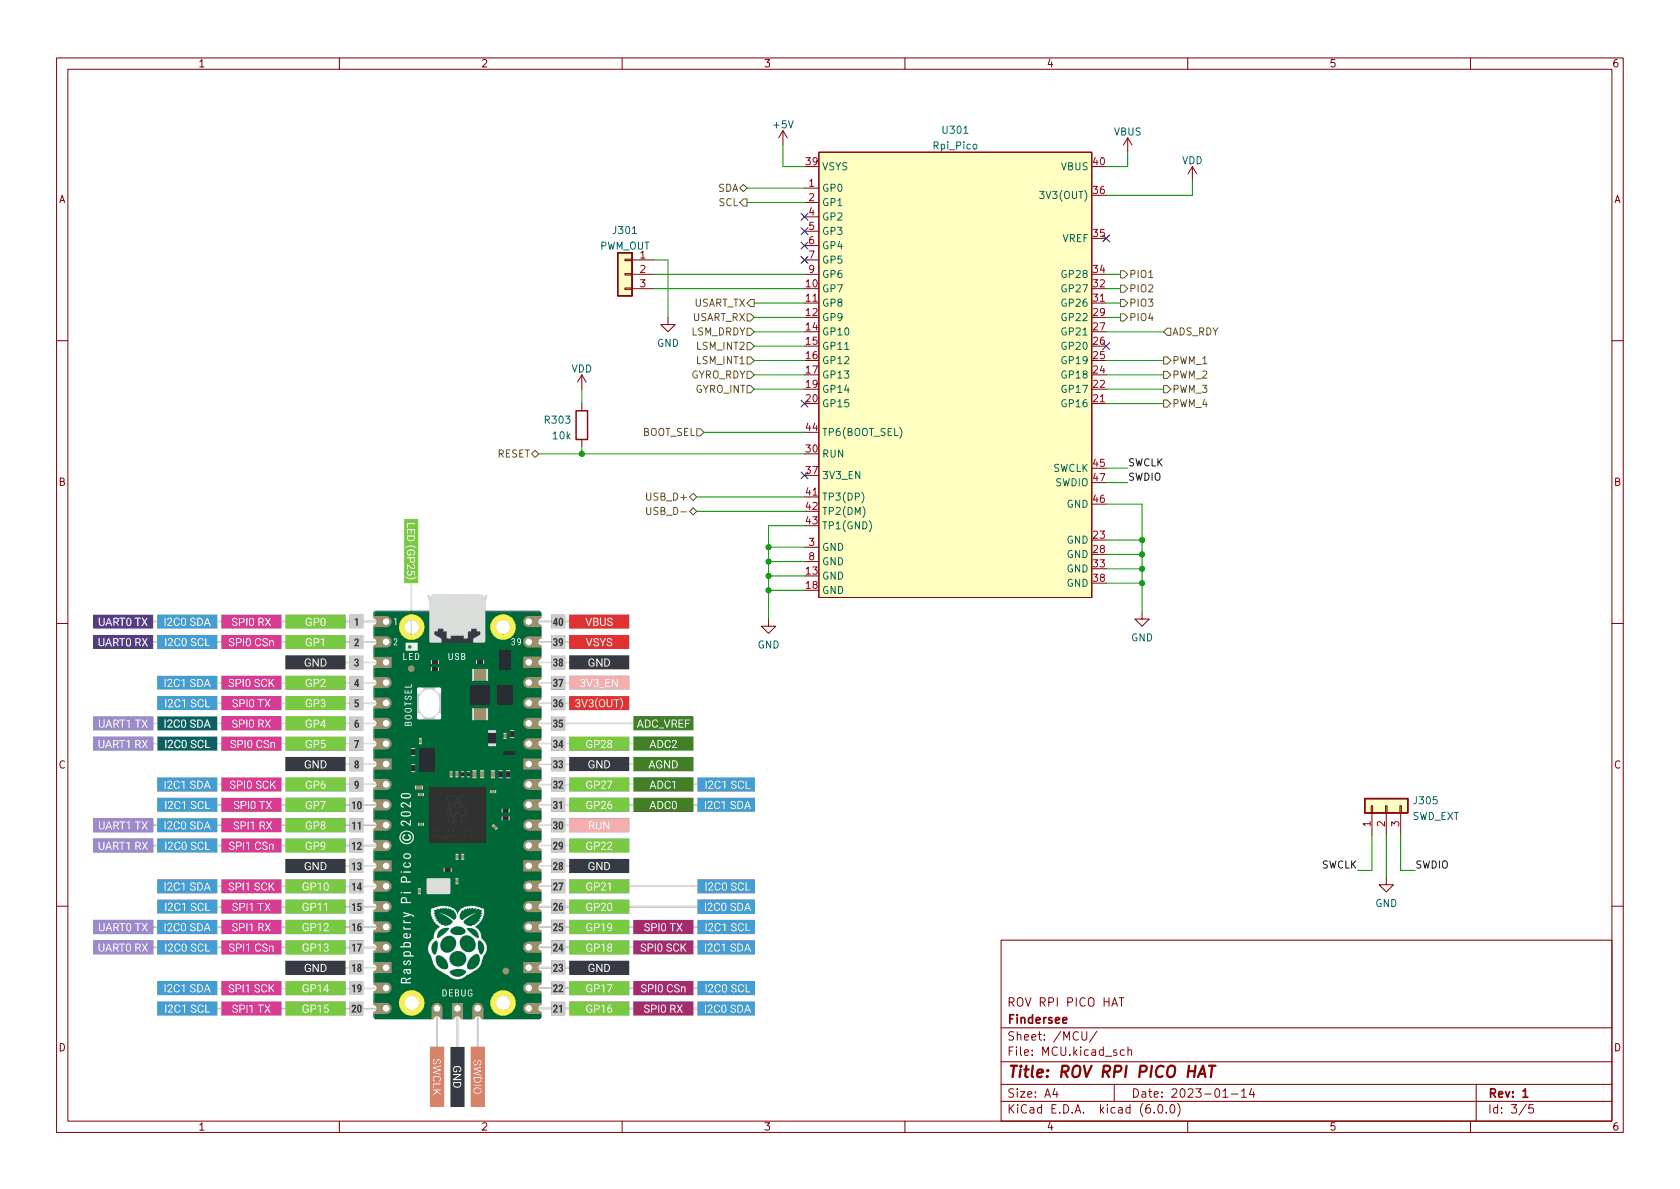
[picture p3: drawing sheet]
(kicad_sch (version 20211123) (generator eeschema)

 (paper "A4")

 (title_block
  (title "ROV RPI PICO HAT")
  (date "2023-01-14")
  (rev "1")
  (company "Findersee")
  (comment 1 "ROV RPI PICO HAT"))

 (lib_symbols
  (symbol "Connector_Generic:Conn_01x03" (pin_names (offset 1.016) hide) (in_bom yes) (on_board yes)
   (property "Reference" "J" (id 0) (at 0 5.08 0) (effects (font (size 1.27 1.27))))
   (property "Value" "Conn_01x03" (id 1) (at 0 -5.08 0) (effects (font (size 1.27 1.27))))
   (property "Footprint" "" (id 2) (at 0 0 0) (effects (font (size 1.27 1.27)) hide))
   (property "Datasheet" "~" (id 3) (at 0 0 0) (effects (font (size 1.27 1.27)) hide))
   (symbol "Conn_01x03_1_1"
    (rectangle (start -1.27 -2.413) (end 0 -2.667) (stroke (width 0.1524) (type default) (color 0 0 0 0)) (fill (type none)))
    (rectangle (start -1.27 0.127) (end 0 -0.127) (stroke (width 0.1524) (type default) (color 0 0 0 0)) (fill (type none)))
    (rectangle (start -1.27 2.667) (end 0 2.413) (stroke (width 0.1524) (type default) (color 0 0 0 0)) (fill (type none)))
    (rectangle (start -1.27 3.81) (end 1.27 -3.81) (stroke (width 0.254) (type default) (color 0 0 0 0)) (fill (type background)))
    (pin passive line (at -5.08 2.54 0) (length 3.81) (name "Pin_1" (effects (font (size 1.27 1.27)))) (number "1" (effects (font (size 1.27 1.27)))))
    (pin passive line (at -5.08 0 0) (length 3.81) (name "Pin_2" (effects (font (size 1.27 1.27)))) (number "2" (effects (font (size 1.27 1.27)))))
    (pin passive line (at -5.08 -2.54 0) (length 3.81) (name "Pin_3" (effects (font (size 1.27 1.27)))) (number "3" (effects (font (size 1.27 1.27)))))))
  (symbol "Device:R" (pin_numbers hide) (pin_names (offset 0)) (in_bom yes) (on_board yes)
   (property "Reference" "R" (id 0) (at 2.032 0 90) (effects (font (size 1.27 1.27))))
   (property "Value" "R" (id 1) (at 0 0 90) (effects (font (size 1.27 1.27))))
   (property "Footprint" "" (id 2) (at -1.778 0 90) (effects (font (size 1.27 1.27)) hide))
   (property "Datasheet" "~" (id 3) (at 0 0 0) (effects (font (size 1.27 1.27)) hide))
   (symbol "R_0_1"
    (rectangle (start -1.016 -2.54) (end 1.016 2.54) (stroke (width 0.254) (type default) (color 0 0 0 0)) (fill (type none))))
   (symbol "R_1_1"
    (pin passive line (at 0 3.81 270) (length 1.27) (name "~" (effects (font (size 1.27 1.27)))) (number "1" (effects (font (size 1.27 1.27)))))
    (pin passive line (at 0 -3.81 90) (length 1.27) (name "~" (effects (font (size 1.27 1.27)))) (number "2" (effects (font (size 1.27 1.27)))))))
  (symbol "Findersee_parts:Rpi_Pico" (in_bom yes) (on_board yes)
   (property "Reference" "U" (id 0) (at 39.37 1.27 0) (effects (font (size 1.27 1.27))))
   (property "Value" "Rpi_Pico" (id 1) (at 5.08 1.27 0) (effects (font (size 1.27 1.27))))
   (property "Footprint" "" (id 2) (at 15.24 -25.4 0) (effects (font (size 1.27 1.27)) hide))
   (property "Datasheet" "https://datasheets.raspberrypi.com/pico/pico-datasheet.pdf" (id 3) (at 35.56 7.62 0) (effects (font (size 1.27 1.27)) hide))
   (symbol "Rpi_Pico_0_1"
    (rectangle (start 0 0) (end 48.26 -78.74) (stroke (width 0.1524) (type default) (color 0 0 0 0)) (fill (type background))))
   (symbol "Rpi_Pico_1_1"
    (pin passive line (at -2.54 -6.35 0) (length 2.54) (name "GP0" (effects (font (size 1.27 1.27)))) (number "1" (effects (font (size 1.27 1.27)))))
    (pin passive line (at -2.54 -24.13 0) (length 2.54) (name "GP7" (effects (font (size 1.27 1.27)))) (number "10" (effects (font (size 1.27 1.27)))))
    (pin passive line (at -2.54 -26.67 0) (length 2.54) (name "GP8" (effects (font (size 1.27 1.27)))) (number "11" (effects (font (size 1.27 1.27)))))
    (pin passive line (at -2.54 -29.21 0) (length 2.54) (name "GP9" (effects (font (size 1.27 1.27)))) (number "12" (effects (font (size 1.27 1.27)))))
    (pin power_in line (at -2.54 -74.93 0) (length 2.54) (name "GND" (effects (font (size 1.27 1.27)))) (number "13" (effects (font (size 1.27 1.27)))))
    (pin passive line (at -2.54 -31.75 0) (length 2.54) (name "GP10" (effects (font (size 1.27 1.27)))) (number "14" (effects (font (size 1.27 1.27)))))
    (pin passive line (at -2.54 -34.29 0) (length 2.54) (name "GP11" (effects (font (size 1.27 1.27)))) (number "15" (effects (font (size 1.27 1.27)))))
    (pin passive line (at -2.54 -36.83 0) (length 2.54) (name "GP12" (effects (font (size 1.27 1.27)))) (number "16" (effects (font (size 1.27 1.27)))))
    (pin passive line (at -2.54 -39.37 0) (length 2.54) (name "GP13" (effects (font (size 1.27 1.27)))) (number "17" (effects (font (size 1.27 1.27)))))
    (pin power_in line (at -2.54 -77.47 0) (length 2.54) (name "GND" (effects (font (size 1.27 1.27)))) (number "18" (effects (font (size 1.27 1.27)))))
    (pin passive line (at -2.54 -41.91 0) (length 2.54) (name "GP14" (effects (font (size 1.27 1.27)))) (number "19" (effects (font (size 1.27 1.27)))))
    (pin passive line (at -2.54 -8.89 0) (length 2.54) (name "GP1" (effects (font (size 1.27 1.27)))) (number "2" (effects (font (size 1.27 1.27)))))
    (pin passive line (at -2.54 -44.45 0) (length 2.54) (name "GP15" (effects (font (size 1.27 1.27)))) (number "20" (effects (font (size 1.27 1.27)))))
    (pin passive line (at 50.8 -44.45 180) (length 2.54) (name "GP16" (effects (font (size 1.27 1.27)))) (number "21" (effects (font (size 1.27 1.27)))))
    (pin passive line (at 50.8 -41.91 180) (length 2.54) (name "GP17" (effects (font (size 1.27 1.27)))) (number "22" (effects (font (size 1.27 1.27)))))
    (pin power_in line (at 50.8 -68.58 180) (length 2.54) (name "GND" (effects (font (size 1.27 1.27)))) (number "23" (effects (font (size 1.27 1.27)))))
    (pin passive line (at 50.8 -39.37 180) (length 2.54) (name "GP18" (effects (font (size 1.27 1.27)))) (number "24" (effects (font (size 1.27 1.27)))))
    (pin passive line (at 50.8 -36.83 180) (length 2.54) (name "GP19" (effects (font (size 1.27 1.27)))) (number "25" (effects (font (size 1.27 1.27)))))
    (pin passive line (at 50.8 -34.29 180) (length 2.54) (name "GP20" (effects (font (size 1.27 1.27)))) (number "26" (effects (font (size 1.27 1.27)))))
    (pin passive line (at 50.8 -31.75 180) (length 2.54) (name "GP21" (effects (font (size 1.27 1.27)))) (number "27" (effects (font (size 1.27 1.27)))))
    (pin power_in line (at 50.8 -71.12 180) (length 2.54) (name "GND" (effects (font (size 1.27 1.27)))) (number "28" (effects (font (size 1.27 1.27)))))
    (pin passive line (at 50.8 -29.21 180) (length 2.54) (name "GP22" (effects (font (size 1.27 1.27)))) (number "29" (effects (font (size 1.27 1.27)))))
    (pin power_in line (at -2.54 -69.85 0) (length 2.54) (name "GND" (effects (font (size 1.27 1.27)))) (number "3" (effects (font (size 1.27 1.27)))))
    (pin input line (at -2.54 -53.34 0) (length 2.54) (name "RUN" (effects (font (size 1.27 1.27)))) (number "30" (effects (font (size 1.27 1.27)))))
    (pin passive line (at 50.8 -26.67 180) (length 2.54) (name "GP26" (effects (font (size 1.27 1.27)))) (number "31" (effects (font (size 1.27 1.27)))))
    (pin passive line (at 50.8 -24.13 180) (length 2.54) (name "GP27" (effects (font (size 1.27 1.27)))) (number "32" (effects (font (size 1.27 1.27)))))
    (pin power_in line (at 50.8 -73.66 180) (length 2.54) (name "GND" (effects (font (size 1.27 1.27)))) (number "33" (effects (font (size 1.27 1.27)))))
    (pin passive line (at 50.8 -21.59 180) (length 2.54) (name "GP28" (effects (font (size 1.27 1.27)))) (number "34" (effects (font (size 1.27 1.27)))))
    (pin passive line (at 50.8 -15.24 180) (length 2.54) (name "VREF" (effects (font (size 1.27 1.27)))) (number "35" (effects (font (size 1.27 1.27)))))
    (pin power_out line (at 50.8 -7.62 180) (length 2.54) (name "3V3(OUT)" (effects (font (size 1.27 1.27)))) (number "36" (effects (font (size 1.27 1.27)))))
    (pin input line (at -2.54 -57.15 0) (length 2.54) (name "3V3_EN" (effects (font (size 1.27 1.27)))) (number "37" (effects (font (size 1.27 1.27)))))
    (pin power_in line (at 50.8 -76.2 180) (length 2.54) (name "GND" (effects (font (size 1.27 1.27)))) (number "38" (effects (font (size 1.27 1.27)))))
    (pin passive line (at -2.54 -2.54 0) (length 2.54) (name "VSYS" (effects (font (size 1.27 1.27)))) (number "39" (effects (font (size 1.27 1.27)))))
    (pin passive line (at -2.54 -11.43 0) (length 2.54) (name "GP2" (effects (font (size 1.27 1.27)))) (number "4" (effects (font (size 1.27 1.27)))))
    (pin passive line (at 50.8 -2.54 180) (length 2.54) (name "VBUS" (effects (font (size 1.27 1.27)))) (number "40" (effects (font (size 1.27 1.27)))))
    (pin passive line (at -2.54 -60.96 0) (length 2.54) (name "TP3(DP)" (effects (font (size 1.27 1.27)))) (number "41" (effects (font (size 1.27 1.27)))))
    (pin passive line (at -2.54 -63.5 0) (length 2.54) (name "TP2(DM)" (effects (font (size 1.27 1.27)))) (number "42" (effects (font (size 1.27 1.27)))))
    (pin power_in line (at -2.54 -66.04 0) (length 2.54) (name "TP1(GND)" (effects (font (size 1.27 1.27)))) (number "43" (effects (font (size 1.27 1.27)))))
    (pin passive line (at -2.54 -49.53 0) (length 2.54) (name "TP6(BOOT_SEL)" (effects (font (size 1.27 1.27)))) (number "44" (effects (font (size 1.27 1.27)))))
    (pin input line (at 50.8 -55.88 180) (length 2.54) (name "SWCLK" (effects (font (size 1.27 1.27)))) (number "45" (effects (font (size 1.27 1.27)))))
    (pin passive line (at 50.8 -62.23 180) (length 2.54) (name "GND" (effects (font (size 1.27 1.27)))) (number "46" (effects (font (size 1.27 1.27)))))
    (pin bidirectional line (at 50.8 -58.42 180) (length 2.54) (name "SWDIO" (effects (font (size 1.27 1.27)))) (number "47" (effects (font (size 1.27 1.27)))))
    (pin passive line (at -2.54 -13.97 0) (length 2.54) (name "GP3" (effects (font (size 1.27 1.27)))) (number "5" (effects (font (size 1.27 1.27)))))
    (pin passive line (at -2.54 -16.51 0) (length 2.54) (name "GP4" (effects (font (size 1.27 1.27)))) (number "6" (effects (font (size 1.27 1.27)))))
    (pin passive line (at -2.54 -19.05 0) (length 2.54) (name "GP5" (effects (font (size 1.27 1.27)))) (number "7" (effects (font (size 1.27 1.27)))))
    (pin power_in line (at -2.54 -72.39 0) (length 2.54) (name "GND" (effects (font (size 1.27 1.27)))) (number "8" (effects (font (size 1.27 1.27)))))
    (pin passive line (at -2.54 -21.59 0) (length 2.54) (name "GP6" (effects (font (size 1.27 1.27)))) (number "9" (effects (font (size 1.27 1.27)))))))
  (symbol "power:+5V" (power) (pin_names (offset 0)) (in_bom yes) (on_board yes)
   (property "Reference" "#PWR" (id 0) (at 0 -3.81 0) (effects (font (size 1.27 1.27)) hide))
   (property "Value" "+5V" (id 1) (at 0 3.556 0) (effects (font (size 1.27 1.27))))
   (property "Footprint" "" (id 2) (at 0 0 0) (effects (font (size 1.27 1.27)) hide))
   (property "Datasheet" "" (id 3) (at 0 0 0) (effects (font (size 1.27 1.27)) hide))
   (symbol "+5V_0_1"
    (polyline (pts (xy -0.762 1.27) (xy 0 2.54)) (stroke (width 0) (type default) (color 0 0 0 0)) (fill (type none)))
    (polyline (pts (xy 0 0) (xy 0 2.54)) (stroke (width 0) (type default) (color 0 0 0 0)) (fill (type none)))
    (polyline (pts (xy 0 2.54) (xy 0.762 1.27)) (stroke (width 0) (type default) (color 0 0 0 0)) (fill (type none))))
   (symbol "+5V_1_1"
    (pin power_in line (at 0 0 90) (length 0) hide (name "+5V" (effects (font (size 1.27 1.27)))) (number "1" (effects (font (size 1.27 1.27)))))))
  (symbol "power:GND" (power) (pin_names (offset 0)) (in_bom yes) (on_board yes)
   (property "Reference" "#PWR" (id 0) (at 0 -6.35 0) (effects (font (size 1.27 1.27)) hide))
   (property "Value" "GND" (id 1) (at 0 -3.81 0) (effects (font (size 1.27 1.27))))
   (property "Footprint" "" (id 2) (at 0 0 0) (effects (font (size 1.27 1.27)) hide))
   (property "Datasheet" "" (id 3) (at 0 0 0) (effects (font (size 1.27 1.27)) hide))
   (symbol "GND_0_1"
    (polyline (pts (xy 0 0) (xy 0 -1.27) (xy 1.27 -1.27) (xy 0 -2.54) (xy -1.27 -1.27) (xy 0 -1.27)) (stroke (width 0) (type default) (color 0 0 0 0)) (fill (type none))))
   (symbol "GND_1_1"
    (pin power_in line (at 0 0 270) (length 0) hide (name "GND" (effects (font (size 1.27 1.27)))) (number "1" (effects (font (size 1.27 1.27)))))))
  (symbol "power:VBUS" (power) (pin_names (offset 0)) (in_bom yes) (on_board yes)
   (property "Reference" "#PWR" (id 0) (at 0 -3.81 0) (effects (font (size 1.27 1.27)) hide))
   (property "Value" "VBUS" (id 1) (at 0 3.81 0) (effects (font (size 1.27 1.27))))
   (property "Footprint" "" (id 2) (at 0 0 0) (effects (font (size 1.27 1.27)) hide))
   (property "Datasheet" "" (id 3) (at 0 0 0) (effects (font (size 1.27 1.27)) hide))
   (symbol "VBUS_0_1"
    (polyline (pts (xy -0.762 1.27) (xy 0 2.54)) (stroke (width 0) (type default) (color 0 0 0 0)) (fill (type none)))
    (polyline (pts (xy 0 0) (xy 0 2.54)) (stroke (width 0) (type default) (color 0 0 0 0)) (fill (type none)))
    (polyline (pts (xy 0 2.54) (xy 0.762 1.27)) (stroke (width 0) (type default) (color 0 0 0 0)) (fill (type none))))
   (symbol "VBUS_1_1"
    (pin power_in line (at 0 0 90) (length 0) hide (name "VBUS" (effects (font (size 1.27 1.27)))) (number "1" (effects (font (size 1.27 1.27)))))))
  (symbol "power:VDD" (power) (pin_names (offset 0)) (in_bom yes) (on_board yes)
   (property "Reference" "#PWR" (id 0) (at 0 -3.81 0) (effects (font (size 1.27 1.27)) hide))
   (property "Value" "VDD" (id 1) (at 0 3.81 0) (effects (font (size 1.27 1.27))))
   (property "Footprint" "" (id 2) (at 0 0 0) (effects (font (size 1.27 1.27)) hide))
   (property "Datasheet" "" (id 3) (at 0 0 0) (effects (font (size 1.27 1.27)) hide))
   (symbol "VDD_0_1"
    (polyline (pts (xy -0.762 1.27) (xy 0 2.54)) (stroke (width 0) (type default) (color 0 0 0 0)) (fill (type none)))
    (polyline (pts (xy 0 0) (xy 0 2.54)) (stroke (width 0) (type default) (color 0 0 0 0)) (fill (type none)))
    (polyline (pts (xy 0 2.54) (xy 0.762 1.27)) (stroke (width 0) (type default) (color 0 0 0 0)) (fill (type none))))
   (symbol "VDD_1_1"
    (pin power_in line (at 0 0 90) (length 0) hide (name "VDD" (effects (font (size 1.27 1.27)))) (number "1" (effects (font (size 1.27 1.27))))))))

 (junction (at 135.89 99.06) (diameter 0) (color 0 0 0 0))
 (junction (at 201.93 97.79) (diameter 0) (color 0 0 0 0))
 (junction (at 135.89 101.6) (diameter 0) (color 0 0 0 0))
 (junction (at 135.89 104.14) (diameter 0) (color 0 0 0 0))
 (junction (at 201.93 100.33) (diameter 0) (color 0 0 0 0))
 (junction (at 201.93 95.25) (diameter 0) (color 0 0 0 0))
 (junction (at 102.87 80.01) (diameter 0) (color 0 0 0 0))
 (junction (at 135.89 96.52) (diameter 0) (color 0 0 0 0))
 (junction (at 201.93 102.87) (diameter 0) (color 0 0 0 0))

 (no_connect (at 142.24 71.12))
 (no_connect (at 195.58 60.96))
 (no_connect (at 195.58 41.91))
 (no_connect (at 142.24 83.82))
 (no_connect (at 142.24 43.18))
 (no_connect (at 142.24 45.72))
 (no_connect (at 142.24 40.64))
 (no_connect (at 142.24 38.1))

 (wire (pts (xy 102.87 68.58) (xy 102.87 71.12)) (stroke (width 0) (type default) (color 0 0 0 0)))
 (wire (pts (xy 133.35 68.58) (xy 142.24 68.58)) (stroke (width 0) (type default) (color 0 0 0 0)))
 (wire (pts (xy 201.93 100.33) (xy 201.93 102.87)) (stroke (width 0) (type default) (color 0 0 0 0)))
 (wire (pts (xy 210.82 31.75) (xy 210.82 34.29)) (stroke (width 0) (type default) (color 0 0 0 0)))
 (wire (pts (xy 195.58 85.09) (xy 199.39 85.09)) (stroke (width 0) (type default) (color 0 0 0 0)))
 (wire (pts (xy 95.25 80.01) (xy 102.87 80.01)) (stroke (width 0) (type default) (color 0 0 0 0)))
 (wire (pts (xy 135.89 101.6) (xy 135.89 104.14)) (stroke (width 0) (type default) (color 0 0 0 0)))
 (wire (pts (xy 135.89 104.14) (xy 142.24 104.14)) (stroke (width 0) (type default) (color 0 0 0 0)))
 (wire (pts (xy 240.03 153.67) (xy 242.57 153.67)) (stroke (width 0) (type default) (color 0 0 0 0)))
 (wire (pts (xy 138.43 29.21) (xy 138.43 25.4)) (stroke (width 0) (type default) (color 0 0 0 0)))
 (wire (pts (xy 201.93 88.9) (xy 201.93 95.25)) (stroke (width 0) (type default) (color 0 0 0 0)))
 (wire (pts (xy 135.89 101.6) (xy 142.24 101.6)) (stroke (width 0) (type default) (color 0 0 0 0)))
 (wire (pts (xy 135.89 99.06) (xy 135.89 101.6)) (stroke (width 0) (type default) (color 0 0 0 0)))
 (wire (pts (xy 201.93 102.87) (xy 201.93 107.95)) (stroke (width 0) (type default) (color 0 0 0 0)))
 (wire (pts (xy 195.58 55.88) (xy 198.12 55.88)) (stroke (width 0) (type default) (color 0 0 0 0)))
 (wire (pts (xy 135.89 96.52) (xy 135.89 99.06)) (stroke (width 0) (type default) (color 0 0 0 0)))
 (wire (pts (xy 135.89 104.14) (xy 135.89 109.22)) (stroke (width 0) (type default) (color 0 0 0 0)))
 (wire (pts (xy 201.93 97.79) (xy 201.93 100.33)) (stroke (width 0) (type default) (color 0 0 0 0)))
 (wire (pts (xy 195.58 100.33) (xy 201.93 100.33)) (stroke (width 0) (type default) (color 0 0 0 0)))
 (wire (pts (xy 132.08 35.56) (xy 142.24 35.56)) (stroke (width 0) (type default) (color 0 0 0 0)))
 (wire (pts (xy 123.19 87.63) (xy 142.24 87.63)) (stroke (width 0) (type default) (color 0 0 0 0)))
 (wire (pts (xy 133.35 66.04) (xy 142.24 66.04)) (stroke (width 0) (type default) (color 0 0 0 0)))
 (wire (pts (xy 199.39 29.21) (xy 199.39 26.67)) (stroke (width 0) (type default) (color 0 0 0 0)))
 (wire (pts (xy 133.35 63.5) (xy 142.24 63.5)) (stroke (width 0) (type default) (color 0 0 0 0)))
 (wire (pts (xy 250.19 153.67) (xy 247.65 153.67)) (stroke (width 0) (type default) (color 0 0 0 0)))
 (wire (pts (xy 195.58 95.25) (xy 201.93 95.25)) (stroke (width 0) (type default) (color 0 0 0 0)))
 (wire (pts (xy 195.58 97.79) (xy 201.93 97.79)) (stroke (width 0) (type default) (color 0 0 0 0)))
 (wire (pts (xy 195.58 50.8) (xy 198.12 50.8)) (stroke (width 0) (type default) (color 0 0 0 0)))
 (wire (pts (xy 135.89 99.06) (xy 142.24 99.06)) (stroke (width 0) (type default) (color 0 0 0 0)))
 (wire (pts (xy 242.57 153.67) (xy 242.57 147.32)) (stroke (width 0) (type default) (color 0 0 0 0)))
 (wire (pts (xy 247.65 153.67) (xy 247.65 147.32)) (stroke (width 0) (type default) (color 0 0 0 0)))
 (wire (pts (xy 133.35 55.88) (xy 142.24 55.88)) (stroke (width 0) (type default) (color 0 0 0 0)))
 (wire (pts (xy 195.58 102.87) (xy 201.93 102.87)) (stroke (width 0) (type default) (color 0 0 0 0)))
 (wire (pts (xy 195.58 34.29) (xy 210.82 34.29)) (stroke (width 0) (type default) (color 0 0 0 0)))
 (wire (pts (xy 205.74 68.58) (xy 195.58 68.58)) (stroke (width 0) (type default) (color 0 0 0 0)))
 (wire (pts (xy 142.24 29.21) (xy 138.43 29.21)) (stroke (width 0) (type default) (color 0 0 0 0)))
 (wire (pts (xy 115.57 48.26) (xy 142.24 48.26)) (stroke (width 0) (type default) (color 0 0 0 0)))
 (wire (pts (xy 205.74 66.04) (xy 195.58 66.04)) (stroke (width 0) (type default) (color 0 0 0 0)))
 (wire (pts (xy 195.58 29.21) (xy 199.39 29.21)) (stroke (width 0) (type default) (color 0 0 0 0)))
 (wire (pts (xy 195.58 48.26) (xy 198.12 48.26)) (stroke (width 0) (type default) (color 0 0 0 0)))
 (wire (pts (xy 124.46 76.2) (xy 142.24 76.2)) (stroke (width 0) (type default) (color 0 0 0 0)))
 (wire (pts (xy 133.35 60.96) (xy 142.24 60.96)) (stroke (width 0) (type default) (color 0 0 0 0)))
 (wire (pts (xy 135.89 92.71) (xy 135.89 96.52)) (stroke (width 0) (type default) (color 0 0 0 0)))
 (wire (pts (xy 195.58 53.34) (xy 198.12 53.34)) (stroke (width 0) (type default) (color 0 0 0 0)))
 (wire (pts (xy 115.57 45.72) (xy 118.11 45.72)) (stroke (width 0) (type default) (color 0 0 0 0)))
 (wire (pts (xy 123.19 90.17) (xy 142.24 90.17)) (stroke (width 0) (type default) (color 0 0 0 0)))
 (wire (pts (xy 142.24 80.01) (xy 102.87 80.01)) (stroke (width 0) (type default) (color 0 0 0 0)))
 (wire (pts (xy 195.58 88.9) (xy 201.93 88.9)) (stroke (width 0) (type default) (color 0 0 0 0)))
 (wire (pts (xy 135.89 96.52) (xy 142.24 96.52)) (stroke (width 0) (type default) (color 0 0 0 0)))
 (wire (pts (xy 201.93 95.25) (xy 201.93 97.79)) (stroke (width 0) (type default) (color 0 0 0 0)))
 (wire (pts (xy 205.74 71.12) (xy 195.58 71.12)) (stroke (width 0) (type default) (color 0 0 0 0)))
 (wire (pts (xy 115.57 50.8) (xy 142.24 50.8)) (stroke (width 0) (type default) (color 0 0 0 0)))
 (wire (pts (xy 102.87 78.74) (xy 102.87 80.01)) (stroke (width 0) (type default) (color 0 0 0 0)))
 (wire (pts (xy 195.58 82.55) (xy 199.39 82.55)) (stroke (width 0) (type default) (color 0 0 0 0)))
 (wire (pts (xy 142.24 92.71) (xy 135.89 92.71)) (stroke (width 0) (type default) (color 0 0 0 0)))
 (wire (pts (xy 195.58 58.42) (xy 205.74 58.42)) (stroke (width 0) (type default) (color 0 0 0 0)))
 (wire (pts (xy 118.11 45.72) (xy 118.11 55.88)) (stroke (width 0) (type default) (color 0 0 0 0)))
 (wire (pts (xy 205.74 63.5) (xy 195.58 63.5)) (stroke (width 0) (type default) (color 0 0 0 0)))
 (wire (pts (xy 133.35 58.42) (xy 142.24 58.42)) (stroke (width 0) (type default) (color 0 0 0 0)))
 (wire (pts (xy 132.08 33.02) (xy 142.24 33.02)) (stroke (width 0) (type default) (color 0 0 0 0)))
 (wire (pts (xy 133.35 53.34) (xy 142.24 53.34)) (stroke (width 0) (type default) (color 0 0 0 0)))
 (wire (pts (xy 245.11 147.32) (xy 245.11 154.94)) (stroke (width 0) (type default) (color 0 0 0 0)))

 (image (at 74.93 143.51) (scale 0.363343)
  (data))

 (label "SWDIO" (at 199.39 85.09 0) (effects (font (size 1.27 1.27)) (justify left bottom)))
 (label "SWDIO" (at 250.19 153.67 0) (effects (font (size 1.27 1.27)) (justify left bottom)))
 (label "SWCLK" (at 199.39 82.55 0) (effects (font (size 1.27 1.27)) (justify left bottom)))
 (label "SWCLK" (at 240.03 153.67 180) (effects (font (size 1.27 1.27)) (justify right bottom)))

 (hierarchical_label "PIO4" (shape output) (at 198.12 55.88 0) (effects (font (size 1.27 1.27)) (justify left)))
 (hierarchical_label "GYRO_RDY" (shape input) (at 133.35 66.04 180) (effects (font (size 1.27 1.27)) (justify right)))
 (hierarchical_label "GYRO_INT" (shape input) (at 133.35 68.58 180) (effects (font (size 1.27 1.27)) (justify right)))
 (hierarchical_label "LSM_DRDY" (shape input) (at 133.35 58.42 180) (effects (font (size 1.27 1.27)) (justify right)))
 (hierarchical_label "SCL" (shape output) (at 132.08 35.56 180) (effects (font (size 1.27 1.27)) (justify right)))
 (hierarchical_label "PIO3" (shape output) (at 198.12 53.34 0) (effects (font (size 1.27 1.27)) (justify left)))
 (hierarchical_label "PWM_3" (shape output) (at 205.74 68.58 0) (effects (font (size 1.27 1.27)) (justify left)))
 (hierarchical_label "SDA" (shape bidirectional) (at 132.08 33.02 180) (effects (font (size 1.27 1.27)) (justify right)))
 (hierarchical_label "ADS_RDY" (shape input) (at 205.74 58.42 0) (effects (font (size 1.27 1.27)) (justify left)))
 (hierarchical_label "PWM_1" (shape output) (at 205.74 63.5 0) (effects (font (size 1.27 1.27)) (justify left)))
 (hierarchical_label "PWM_2" (shape output) (at 205.74 66.04 0) (effects (font (size 1.27 1.27)) (justify left)))
 (hierarchical_label "USB_D-" (shape bidirectional) (at 123.19 90.17 180) (effects (font (size 1.27 1.27)) (justify right)))
 (hierarchical_label "USART_RX" (shape input) (at 133.35 55.88 180) (effects (font (size 1.27 1.27)) (justify right)))
 (hierarchical_label "USB_D+" (shape bidirectional) (at 123.19 87.63 180) (effects (font (size 1.27 1.27)) (justify right)))
 (hierarchical_label "RESET" (shape bidirectional) (at 95.25 80.01 180) (effects (font (size 1.27 1.27)) (justify right)))
 (hierarchical_label "BOOT_SEL" (shape input) (at 124.46 76.2 180) (effects (font (size 1.27 1.27)) (justify right)))
 (hierarchical_label "PIO1" (shape output) (at 198.12 48.26 0) (effects (font (size 1.27 1.27)) (justify left)))
 (hierarchical_label "USART_TX" (shape output) (at 133.35 53.34 180) (effects (font (size 1.27 1.27)) (justify right)))
 (hierarchical_label "LSM_INT1" (shape input) (at 133.35 63.5 180) (effects (font (size 1.27 1.27)) (justify right)))
 (hierarchical_label "LSM_INT2" (shape input) (at 133.35 60.96 180) (effects (font (size 1.27 1.27)) (justify right)))
 (hierarchical_label "PWM_4" (shape output) (at 205.74 71.12 0) (effects (font (size 1.27 1.27)) (justify left)))
 (hierarchical_label "PIO2" (shape output) (at 198.12 50.8 0) (effects (font (size 1.27 1.27)) (justify left)))

 (symbol (lib_id "Findersee_parts:Rpi_Pico") (at 144.78 26.67 0) (unit 1) (in_bom yes) (on_board yes) (fields_autoplaced)
  (property "Reference" "U301" (id 0) (at 168.91 22.7543 0))
  (property "Value" "Rpi_Pico" (id 1) (at 168.91 25.5294 0))
  (property "Footprint" "Findersee_parts:RP_PICO" (id 2) (at 160.02 52.07 0) (effects (font (size 1.27 1.27)) hide))
  (property "Datasheet" "https://datasheets.raspberrypi.com/pico/pico-datasheet.pdf" (id 3) (at 160.02 52.07 0) (effects (font (size 1.27 1.27)) hide)) (pin "1") (pin "10") (pin "11") (pin "12") (pin "13") (pin "14") (pin "15") (pin "16") (pin "17") (pin "18") (pin "19") (pin "2") (pin "20") (pin "21") (pin "22") (pin "23") (pin "24") (pin "25") (pin "26") (pin "27") (pin "28") (pin "29") (pin "3") (pin "30") (pin "31") (pin "32") (pin "33") (pin "34") (pin "35") (pin "36") (pin "37") (pin "38") (pin "39") (pin "4") (pin "40") (pin "41") (pin "42") (pin "43") (pin "44") (pin "45") (pin "46") (pin "47") (pin "5") (pin "6") (pin "7") (pin "8") (pin "9"))

 (symbol (lib_id "Device:R") (at 102.87 74.93 0) (mirror y) (unit 1) (in_bom yes) (on_board yes) (fields_autoplaced)
  (property "Reference" "R303" (id 0) (at 101.092 74.0215 0) (effects (font (size 1.27 1.27)) (justify left)))
  (property "Value" "10k" (id 1) (at 101.092 76.7966 0) (effects (font (size 1.27 1.27)) (justify left)))
  (property "Footprint" "Resistor_SMD:R_0603_1608Metric" (id 2) (at 104.648 74.93 90) (effects (font (size 1.27 1.27)) hide))
  (property "Datasheet" "~" (id 3) (at 102.87 74.93 0) (effects (font (size 1.27 1.27)) hide)) (pin "1") (pin "2"))

 (symbol (lib_id "power:GND") (at 118.11 55.88 0) (unit 1) (in_bom yes) (on_board yes) (fields_autoplaced)
  (property "Reference" "#PWR0301" (id 0) (at 118.11 62.23 0) (effects (font (size 1.27 1.27)) hide))
  (property "Value" "GND" (id 1) (at 118.11 60.4425 0))
  (property "Footprint" "" (id 2) (at 118.11 55.88 0) (effects (font (size 1.27 1.27)) hide))
  (property "Datasheet" "" (id 3) (at 118.11 55.88 0) (effects (font (size 1.27 1.27)) hide)) (pin "1"))

 (symbol (lib_id "power:GND") (at 135.89 109.22 0) (unit 1) (in_bom yes) (on_board yes) (fields_autoplaced)
  (property "Reference" "#PWR0126" (id 0) (at 135.89 115.57 0) (effects (font (size 1.27 1.27)) hide))
  (property "Value" "GND" (id 1) (at 135.89 113.7825 0))
  (property "Footprint" "" (id 2) (at 135.89 109.22 0) (effects (font (size 1.27 1.27)) hide))
  (property "Datasheet" "" (id 3) (at 135.89 109.22 0) (effects (font (size 1.27 1.27)) hide)) (pin "1"))

 (symbol (lib_id "power:+5V") (at 138.43 25.4 0) (unit 1) (in_bom yes) (on_board yes) (fields_autoplaced)
  (property "Reference" "#PWR0304" (id 0) (at 138.43 29.21 0) (effects (font (size 1.27 1.27)) hide))
  (property "Value" "+5V" (id 1) (at 138.43 21.7955 0))
  (property "Footprint" "" (id 2) (at 138.43 25.4 0) (effects (font (size 1.27 1.27)) hide))
  (property "Datasheet" "" (id 3) (at 138.43 25.4 0) (effects (font (size 1.27 1.27)) hide)) (pin "1"))

 (symbol (lib_id "Connector_Generic:Conn_01x03") (at 245.11 142.24 90) (unit 1) (in_bom yes) (on_board yes) (fields_autoplaced)
  (property "Reference" "J305" (id 0) (at 249.682 141.3315 90) (effects (font (size 1.27 1.27)) (justify right)))
  (property "Value" "SWD_EXT" (id 1) (at 249.682 144.1066 90) (effects (font (size 1.27 1.27)) (justify right)))
  (property "Footprint" "Connector_PinHeader_2.54mm:PinHeader_1x03_P2.54mm_Vertical" (id 2) (at 245.11 142.24 0) (effects (font (size 1.27 1.27)) hide))
  (property "Datasheet" "~" (id 3) (at 245.11 142.24 0) (effects (font (size 1.27 1.27)) hide)) (pin "1") (pin "2") (pin "3"))

 (symbol (lib_id "power:VBUS") (at 199.39 26.67 0) (unit 1) (in_bom yes) (on_board yes) (fields_autoplaced)
  (property "Reference" "#PWR0128" (id 0) (at 199.39 30.48 0) (effects (font (size 1.27 1.27)) hide))
  (property "Value" "VBUS" (id 1) (at 199.39 23.0655 0))
  (property "Footprint" "" (id 2) (at 199.39 26.67 0) (effects (font (size 1.27 1.27)) hide))
  (property "Datasheet" "" (id 3) (at 199.39 26.67 0) (effects (font (size 1.27 1.27)) hide)) (pin "1"))

 (symbol (lib_id "Connector_Generic:Conn_01x03") (at 110.49 48.26 0) (mirror y) (unit 1) (in_bom yes) (on_board yes) (fields_autoplaced)
  (property "Reference" "J301" (id 0) (at 110.49 40.4835 0))
  (property "Value" "PWM_OUT" (id 1) (at 110.49 43.2586 0))
  (property "Footprint" "Connector_PinHeader_2.54mm:PinHeader_1x03_P2.54mm_Vertical" (id 2) (at 110.49 48.26 0) (effects (font (size 1.27 1.27)) hide))
  (property "Datasheet" "~" (id 3) (at 110.49 48.26 0) (effects (font (size 1.27 1.27)) hide)) (pin "1") (pin "2") (pin "3"))

 (symbol (lib_id "power:GND") (at 201.93 107.95 0) (unit 1) (in_bom yes) (on_board yes) (fields_autoplaced)
  (property "Reference" "#PWR0125" (id 0) (at 201.93 114.3 0) (effects (font (size 1.27 1.27)) hide))
  (property "Value" "GND" (id 1) (at 201.93 112.5125 0))
  (property "Footprint" "" (id 2) (at 201.93 107.95 0) (effects (font (size 1.27 1.27)) hide))
  (property "Datasheet" "" (id 3) (at 201.93 107.95 0) (effects (font (size 1.27 1.27)) hide)) (pin "1"))

 (symbol (lib_id "power:VDD") (at 102.87 68.58 0) (unit 1) (in_bom yes) (on_board yes) (fields_autoplaced)
  (property "Reference" "#PWR0127" (id 0) (at 102.87 72.39 0) (effects (font (size 1.27 1.27)) hide))
  (property "Value" "VDD" (id 1) (at 102.87 64.9755 0))
  (property "Footprint" "" (id 2) (at 102.87 68.58 0) (effects (font (size 1.27 1.27)) hide))
  (property "Datasheet" "" (id 3) (at 102.87 68.58 0) (effects (font (size 1.27 1.27)) hide)) (pin "1"))

 (symbol (lib_id "power:VDD") (at 210.82 31.75 0) (unit 1) (in_bom yes) (on_board yes) (fields_autoplaced)
  (property "Reference" "#PWR0124" (id 0) (at 210.82 35.56 0) (effects (font (size 1.27 1.27)) hide))
  (property "Value" "VDD" (id 1) (at 210.82 28.1455 0))
  (property "Footprint" "" (id 2) (at 210.82 31.75 0) (effects (font (size 1.27 1.27)) hide))
  (property "Datasheet" "" (id 3) (at 210.82 31.75 0) (effects (font (size 1.27 1.27)) hide)) (pin "1"))

 (symbol (lib_id "power:GND") (at 245.11 154.94 0) (unit 1) (in_bom yes) (on_board yes) (fields_autoplaced)
  (property "Reference" "#PWR0320" (id 0) (at 245.11 161.29 0) (effects (font (size 1.27 1.27)) hide))
  (property "Value" "GND" (id 1) (at 245.11 159.5025 0))
  (property "Footprint" "" (id 2) (at 245.11 154.94 0) (effects (font (size 1.27 1.27)) hide))
  (property "Datasheet" "" (id 3) (at 245.11 154.94 0) (effects (font (size 1.27 1.27)) hide)) (pin "1")))
